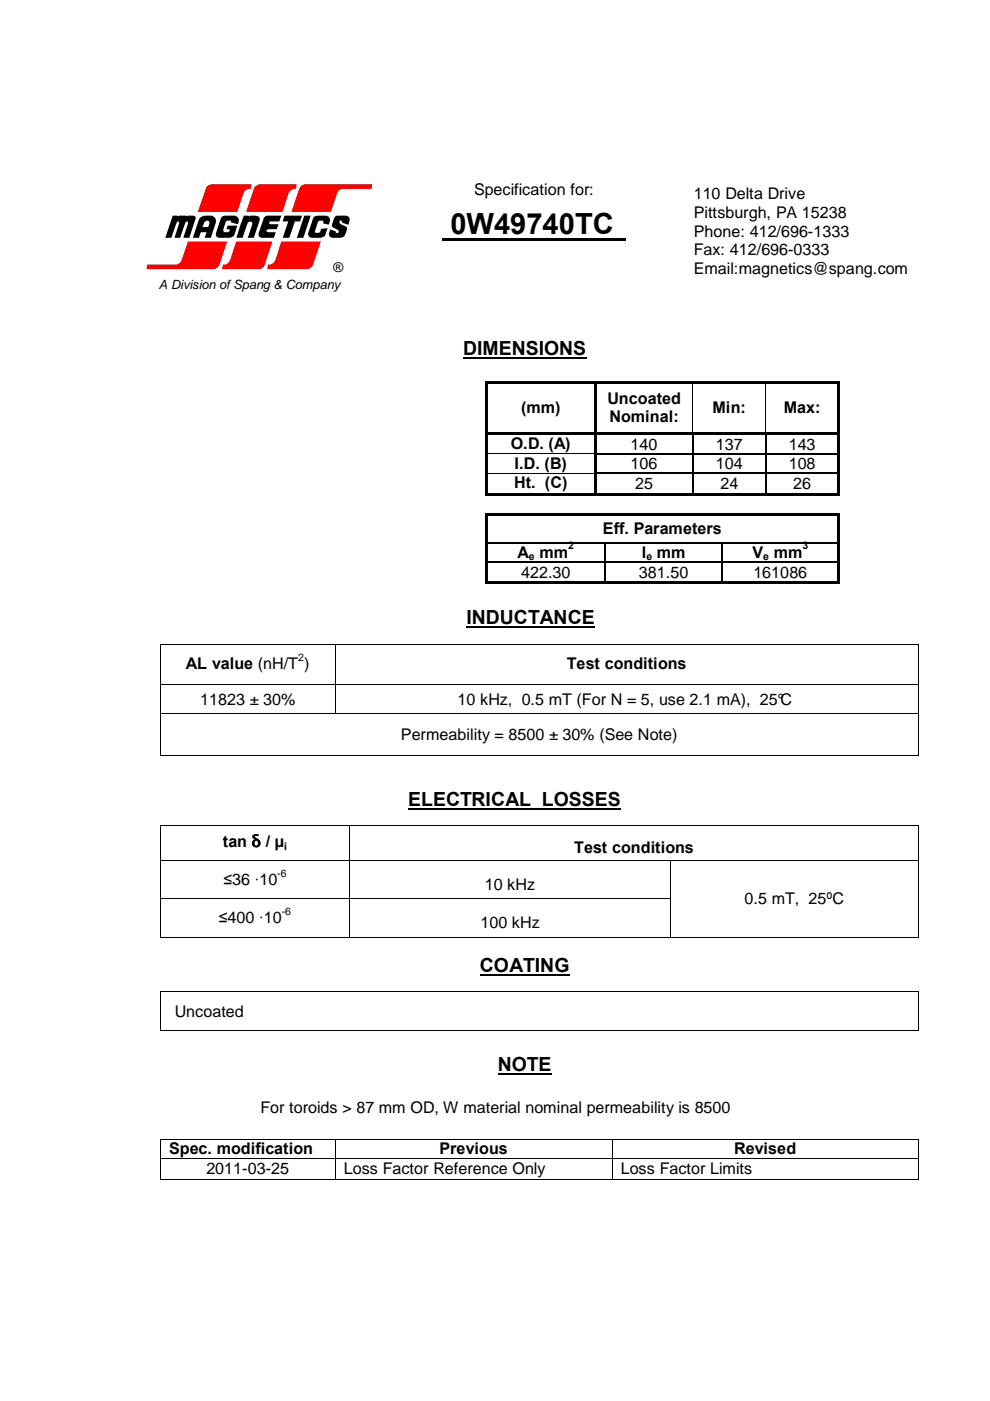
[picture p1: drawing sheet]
<svg xmlns="http://www.w3.org/2000/svg" width="210mm" height="297mm" viewBox="0 0 210 297" stroke-linecap="round" stroke-linejoin="round" font-family="sans-serif">
<path d="M93.8 50.4h38.8v.6h-38.8z" fill="#000"/>
<g fill="#f00">
<path d="M31.2 56.1h6.2a1.32 1.32 0 0 0 1.1-1l1.3-3.9h8.4l-1.7 5-.4 .5-.7 .4h-14.4z" fill-rule="evenodd"/>
<path d="M59.6 51.2h8.4l-1.7 5-.3 .5-.7 .4h-8.7l.3-1a1.35 1.35 0 0 0 1.5-1z" fill-rule="evenodd"/>
<path d="M50.1 51.2h7.6l-1.7 5.2-.5 .5-.5 .2h-8l.3-1a1.43 1.43 0 0 0 1.5-1z" fill-rule="evenodd"/>
<path d="M64 39.3l.6-.2h14.4l-.3 .9h-6a1.46 1.46 0 0 0-1.2 1l-1.4 3.9h-8.3l1.7-4.9z" fill-rule="evenodd"/>
<path d="M44 39.5l.7-.4h8.6l-.2 .9a1.47 1.47 0 0 0-1.5 1l-1.3 3.9h-8.3l1.6-4.9z" fill-rule="evenodd"/>
<path d="M54 39.7l1-.6h7.9l-.2 .9a1.57 1.57 0 0 0-1.5 1l-1.3 3.9h-7.7z" fill-rule="evenodd"/>
</g>
<g fill="#000">
<path d="M36.6 45.7l1.1 .1 .1 .2 .3-.3h1.4l.1 .3 .3-.3h1a.51 .51 0 0 1 .5 .7l-1.3 4h-1.2l1-3.3a.31 .31 0 0 0-.4-.1 .31 .31 0 0 0-.2 .2l-1.1 3.2h-1.2l1-3a.29 .29 0 0 0-.2-.5 .29 .29 0 0 0-.4 .3l-1.1 3.2h-1.2z" fill-rule="evenodd"/>
<path d="M42.5 46.1l.6-.3 1.7-.1a1.2 1.2 0 0 1 .9 1.6l-1 3.1h-1.3l.4-1.2h-1.2l-.4 1.2h-1.3l1.3-3.8zM43.3 47.2a.56 .56 0 0 1 .7-.4 .56 .56 0 0 1 .4 .6l-.2 .7h-1.3z" fill-rule="evenodd"/>
<path d="M47.1 45.9l.7-.2h1.9a1.04 1.04 0 0 1 .9 1.2l-.2 .6-1.5-.3 .1-.3-.1-.1-.9 .1-.7 2 .4 .3h.6a.34 .34 0 0 0 .4-.2 .34 .34 0 0 0-.2-.4h-.5l.3-.8h2l-.6 1.8a1.17 1.17 0 0 1-1.1 .8h-2.1a.74 .74 0 0 1-.7-1l1-3.1z" fill-rule="evenodd"/>
<path d="M51.7 45.7h.9l.3 .3 .2-.3h1a.82 .82 0 0 1 .9 1.1l-1.2 3.6h-1.3l1-2.8a.52 .52 0 0 0-.4-.6 .52 .52 0 0 0-.6 .4l-1.1 3h-1.3z" fill-rule="evenodd"/>
<path d="M56 46.1l.7-.4h2.9l-.4 1.2h-1.8a.3 .3 0 0 0-.3 .3 .3 .3 0 0 0 .2 .3h1.8l-.4 1.1h-1.8a.33 .33 0 0 0-.4 .3 .33 .33 0 0 0 .3 .3h1.7l-.4 1.2h-2.7a.76 .76 0 0 1-.5-1z" fill-rule="evenodd"/>
<path d="M60.3 45.7h3.8l-.5 1.2h-1.1l-1.2 3.5h-1.4l1.2-3.5h-1.2z" fill-rule="evenodd"/>
<path d="M64.5 45.7h1.4l-1.6 4.7h-1.4z" fill-rule="evenodd"/>
<path d="M66.5 46.1l.8-.4h1.7a.98 .98 0 0 1 .9 1.2l-.2 .7-1.2-.2 .1-.4-.2-.2-.9 .1-.7 2.1 .1 .4h.7l.2-.1 .3-.8 1.4-.1-.5 1.3a1.16 1.16 0 0 1-1.2 .7h-1.8a.84 .84 0 0 1-.6-1z" fill-rule="evenodd"/>
<path d="M71 46l.5-.3h1.8a.9 .9 0 0 1 .8 1.2l-.2 .8-1.3-.5a.36 .36 0 0 0-.2-.4 .36 .36 0 0 0-.4 .1v.3l.2 .3 1.3 .7 .1 .4-.4 1-.4 .6-.6 .2h-1.7a.79 .79 0 0 1-.7-1.1l.2-.7 1.1 .5a.37 .37 0 0 0 .3 .3 .37 .37 0 0 0 .4-.2l-.2-.5-1-.5-.2-.4z" fill-rule="evenodd"/>
</g>
<path d="M98.2 75.9h26.1M98.9 133h27.2M86.5 171.5h45.2M105.5 227.8h11.4" fill="none" stroke="#000" stroke-width=".42"/>
<g fill="#000">
<path d="M102.8 80.9h.5v.5h-.5zM102.8 81.4h.5v10.2h-.5zM102.8 91.6h.5v.6h-.5zM102.8 92.2h.5v3.9h-.5zM102.8 96.1h.5v.2h-.5zM103.3 80.9h22.6v.5h-22.6zM103.3 91.6h22.6v.5h-22.6zM125.9 81.4h.5zM125.9 80.9h.5v.5h-.5zM125.9 81.4h.5v10.2h-.5zM125.9 91.6h.5v.6h-.5zM125.9 92.2h.5v3.9h-.5z"/>
<path d="M125.9 96.1h.5v.2h-.5zM126.4 80.9h20.5v.5h-20.5zM126.4 91.6h20.4v.5h-20.4zM146.8 92.1l.2 .1zM146.8 91.6h.5v.5h-.5zM146.8 96.1h.2v.2h-.2zM146.9 80.9h.5v.5h-.5zM147 91.6h.5v.5h-.5zM147.4 80.9h14.9v.5h-14.9zM147.5 91.6h14.7v.5h-14.7zM162.2 92.1l.3 .1zM162.2 91.6h.5v.5h-.5z"/>
<path d="M162.2 96.1h.3v.2h-.3zM162.3 80.9h.5v.5h-.5zM162.5 91.6h.5v.5h-.5zM162.8 80.9h14.7v.5h-14.7zM163 91.6h14.5v.5h-14.5zM177.5 80.9h.6v.5h-.6zM177.5 81.4h.6v10.2h-.6zM177.5 91.6h.6v.6h-.6zM177.5 92.2h.6v3.9h-.6zM177.5 96.1h.6v.2h-.6zM102.8 96.3h.5v3.9h-.5zM102.8 100.2h.5v.3h-.5z"/>
<path d="M102.8 100.5h.5v4h-.5zM102.8 104.5h.5v.5h-.5zM102.8 108.9h.5v.5h-.5zM102.8 109.4h.5v5.5h-.5zM102.8 114.9h.5v.3h-.5zM102.8 115.2h.5v3.9h-.5zM102.8 119.1h.5v.3h-.5zM103.3 104.5h22.6v.5h-22.6zM103.3 108.9h74.2v.5h-74.2zM125.9 96.3h.5v3.9h-.5zM125.9 100.2h.5v.3h-.5zM125.9 100.5h.5v4h-.5z"/>
<path d="M125.9 104.5h.5v.5h-.5zM126.4 104.5h20.4v.5h-20.4zM128.2 114.9h.3v.3h-.3zM128.2 119.1h.3v.3h-.3zM146.8 100.2h.2v.3h-.2zM146.8 104.5h.5v.5h-.5zM147.3 104.5h14.9v.5h-14.9zM153 114.9h.2v.3h-.2zM153 119.1h.2v.3h-.2zM162.2 100.2h.3v.3h-.3zM162.2 104.5h.5v.5h-.5zM162.7 104.5h14.8v.5h-14.8z"/>
<path d="M177.5 96.3h.6v3.9h-.6zM177.5 100.2h.6v.3h-.6zM177.5 100.5h.6v4h-.6zM177.5 104.5h.6v.5h-.6zM177.5 108.9h.6v.5h-.6zM177.5 109.4h.6v5.5h-.6zM177.5 114.9h.6v.3h-.6zM177.5 115.2h.6v3.9h-.6zM177.5 119.1h.6v.3h-.6zM33.9 136.5h.2v.2h-.2zM71 136.5h.2v.2h-.2zM102.8 119.4h.5v3.9h-.5z"/>
<path d="M102.8 123.3h.5v.5h-.5zM103.3 123.3h24.9v.5h-24.9zM128.2 123.3h.5v.5h-.5zM128.7 123.3h24.3v.5h-24.3zM153 123.3h.5v.5h-.5zM153.5 123.3h24v.5h-24zM177.5 119.4h.6v3.9h-.6zM177.5 123.3h.6v.5h-.6zM194.6 136.5h.2v.2h-.2zM33.9 145h.2v.2h-.2zM33.9 151.2h.2v.2h-.2zM71 145h.2v.2h-.2z"/>
<path d="M71 151.2h.2v.2h-.2zM194.6 145h.2v.2h-.2zM194.6 151.2h.2v.2h-.2zM33.9 160.1l.2 .2zM33.9 175h.2v.2h-.2zM74.1 175h.2v.2h-.2zM194.6 160.1l.2 .2zM194.6 175h.2v.2h-.2zM33.9 182.3h.2v.2h-.2zM33.9 190.5h.2v.1h-.2zM33.9 198.6h.2v.2h-.2zM74.1 182.3h.2v.2h-.2z"/>
<path d="M74.1 190.5h.2v.1h-.2zM74.1 198.6h.2v.2h-.2zM142.1 182.3h.1v.2h-.1zM142.1 190.5h.1v.1h-.1zM142.1 198.6h.1v.2h-.1zM194.6 182.3h.2v.2h-.2zM194.6 190.5h.2v.1h-.2zM194.6 198.6h.2v.2h-.2zM33.9 210.2h.2v.2h-.2zM33.9 218.4h.2v.2h-.2zM194.6 210.2h.2v.2h-.2zM194.6 218.4h.2v.2h-.2z"/>
<path d="M33.9 241.5h.2v.2h-.2zM33.9 245.6h.2v.2h-.2zM33.9 250h.2v.1h-.2zM71 241.5h.2v.2h-.2zM71 245.6h.2v.2h-.2zM71 250h.2v.1h-.2zM129.7 241.5h.2v.2h-.2zM129.7 245.6h.2v.2h-.2zM129.7 250h.2v.1h-.2zM194.6 241.5h.2v.2h-.2zM194.6 245.6h.2v.2h-.2zM194.6 250h.2v.1h-.2z"/>
</g>
<g fill="none" stroke="#000" stroke-width=".21">
<path d="M103.3 96.1h22.6M146.9 81.4v10.2M162.3 81.4v10.2M103.3 100.3h22.6M34 136.7v8.3M34.1 136.6h36.9M71.1 136.7v8.3M71.2 136.6h123.4M194.7 136.7v8.3M34 145.2v6M34 151.4v8.7M34.1 145.1h36.9"/>
<path d="M34.1 151.3h36.9M71.1 145.2v6M71.2 145.1h123.4M71.2 151.3h123.4M194.7 145.2v6M194.7 151.4v8.7M34 175.2v7.1M34.1 160.2h160.5M34.1 175.1h40M74.2 175.2v7.1M74.3 175.1h120.3M194.7 175.2v7.1"/>
<path d="M34 182.5v8M34 190.6v8M34.1 182.4h40M34.1 190.5h40M34.1 198.7h40M74.2 182.5v8M74.2 190.6v8M74.3 182.4h67.8M74.3 190.5h67.8M74.3 198.7h67.8M142.2 182.5v8M142.2 190.6v8"/>
<path d="M142.2 182.4h52.4M142.2 198.7h52.4M194.7 182.5v8M194.7 190.6v8M34 210.4v8M34.1 210.3h160.5M34.1 218.5h160.5M194.7 210.4v8M34 241.7v3.9M34 245.8v4.2M34.1 241.6h36.9M34.1 245.7h36.9"/>
<path d="M34.1 250.1h36.9M71.1 241.7v3.9M71.1 245.8v4.2M71.2 241.6h58.5M71.2 245.7h58.5M71.2 250.1h58.5M129.8 241.7v3.9M129.8 245.8v4.2M129.9 241.6h64.7M129.9 245.7h64.7M129.9 250.1h64.7M194.7 241.7v3.9"/>
<path d="M194.7 245.8v4.2"/>
</g>
<g fill="none" stroke="#000" stroke-width=".25">
<path d="M126.4 96.2h20.4M146.9 92.2v3.9M146.9 96.3v3.9M147 96.2h15.2M162.3 92.2v3.9M162.3 96.3v3.9M162.5 96.2h15M103.3 115.1h24.9M103.3 119.3h24.9M126.4 100.4h20.4M128.4 115.2v3.9M128.4 119.4v3.9"/>
<path d="M128.5 115.1h24.5M128.5 119.3h24.5M146.9 100.5v4M147 100.4h15.2M153.1 115.2v3.9M153.1 119.4v3.9M153.2 115.1h24.3M153.2 119.3h24.3M162.3 100.5v4M162.5 100.4h15"/>
</g>
<path d="M101.8 206.7h18.9" fill="none" stroke="#000" stroke-width=".38"/>
<text font-size="6.2" x="95.5" y="49.7">0W49740TC</text>
<g font-size="4.1">
<text x="98.2" y="75.2">DIMENSIONS</text>
<text x="98.9" y="132.3">INDUCTANCE</text>
<text x="86.5" y="170.9">ELECTRICAL LOSSES</text>
<text x="101.8" y="206">COATING</text>
<text x="105.5" y="227.1">NOTE</text>
</g>
<g font-size="3.4">
<text x="100.5" y="41.4">Specification for:</text>
<text x="147.1" y="46.3">Pittsburgh, PA 15238</text>
<text x="147.1" y="42.3">110 Delta Drive</text>
<text x="147.1" y="50.1">Phone: 412/696-1333</text>
<text x="147.1" y="54.1">Fax: 412/696-0333</text>
<text x="147.1" y="58.1">Email:magnetics@spang.com</text>
<text x="110.5" y="87.6">(mm)</text>
<text x="128.8" y="85.6">Uncoated</text>
<text x="129.2" y="89.5">Nominal:</text>
<text x="151.1" y="87.6">Min:</text>
<text x="166.2" y="87.6">Max:</text>
<text x="108.3" y="95.2">O.D. (A)</text>
<text x="133.7" y="95.3">140</text>
<text x="151.8" y="95.3">137</text>
<text x="167.3" y="95.3">143</text>
<text x="109.1" y="99.4">I.D. (B)</text>
<text x="133.7" y="99.5">106</text>
<text x="151.8" y="99.5">104</text>
<text x="167.3" y="99.5">108</text>
<text x="109" y="103.5">Ht. (C)</text>
<text x="134.7" y="103.7">25</text>
<text x="152.7" y="103.7">24</text>
<text x="168.2" y="103.7">26</text>
<text x="127.8" y="113.2">Eff. Parameters</text>
<text x="109.7" y="118.2">A mm</text>
<text x="136.1" y="118.2">l mm</text>
<text x="159.6" y="118.2">V mm</text>
<text x="110.5" y="122.6">422.30</text>
<text x="135.5" y="122.6">381.50</text>
<text x="159.8" y="122.6">161086</text>
<text x="39.4" y="141.9">AL value (nH/T )</text>
<text x="120.2" y="141.9">Test conditions</text>
<text x="42.5" y="149.4">11823 ± 30%</text>
<text x="97" y="149.4">10 kHz, 0.5 mT (For N = 5, use 2.1 mA), 25°C</text>
<text x="85" y="156.9">Permeability = 8500 ± 30% (See Note)</text>
<text x="47.2" y="179.6">tan δ / µ</text>
<text x="121.8" y="180.8">Test conditions</text>
<text x="47.4" y="187.7">≤36 ·10</text>
<text x="102.8" y="188.7">10 kHz</text>
<text x="157.9" y="191.7">0.5 mT, 25ºC</text>
<text x="46.4" y="195.7">≤400 ·10</text>
<text x="101.9" y="196.8">100 kHz</text>
<text x="37" y="215.6">Uncoated</text>
<text x="55.2" y="236">For toroids &gt; 87 mm OD, W material nominal permeability is 8500</text>
<text x="35.9" y="244.7">Spec. modification</text>
<text x="93.2" y="244.7">Previous</text>
<text x="155.7" y="244.7">Revised</text>
<text x="43.8" y="249">2011-03-25</text>
<text x="72.9" y="249">Loss Factor Reference Only</text>
<text x="131.6" y="249">Loss Factor Limits</text>
</g>
<text font-size="2.8" x="70.7" y="57.6">®</text>
<text font-size="2.7" x="33.7" y="61.3">A Division of Spang &amp; Company</text>
<g font-size="2.2">
<text x="112.1" y="118.7">e</text>
<text x="120.5" y="116.5">2</text>
<text x="137.1" y="118.7">e</text>
<text x="161.8" y="118.7">e</text>
<text x="170.1" y="116.5">3</text>
<text x="63.2" y="140.2">2</text>
<text x="58.8" y="185.9">-6</text>
<text x="60.3" y="180.1">i</text>
<text x="59.7" y="194.1">-6</text>
</g>
</svg>
